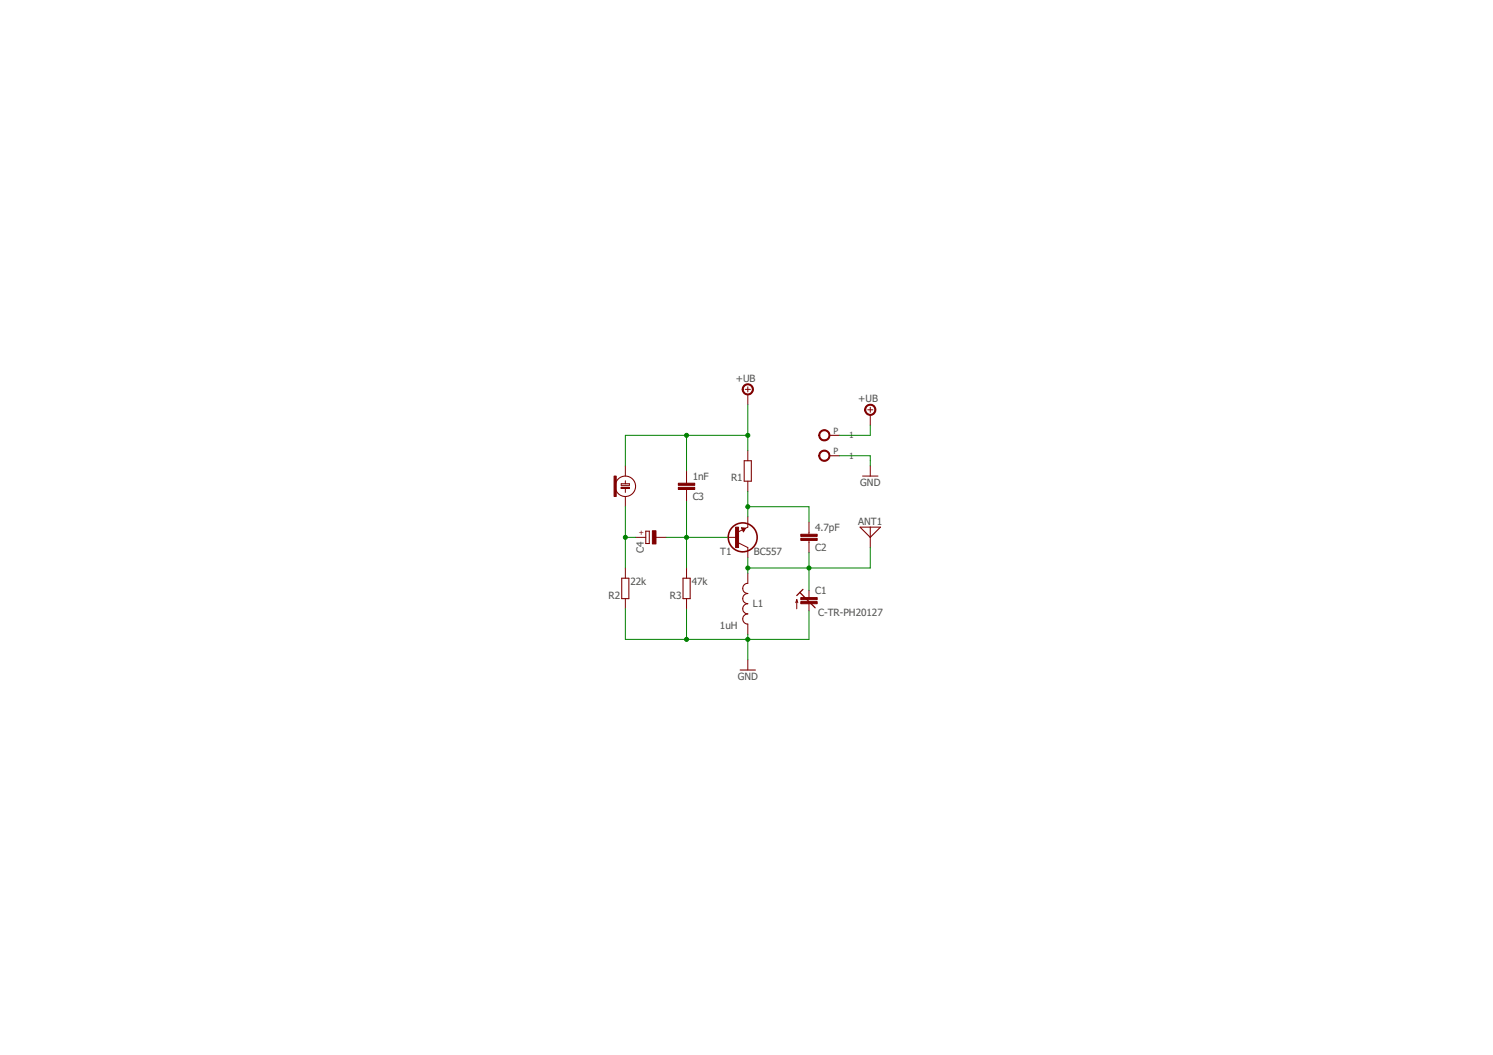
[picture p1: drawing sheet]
<svg xmlns="http://www.w3.org/2000/svg" width="297mm" height="210mm" viewBox="0 0 297 210" stroke-linecap="round" stroke-linejoin="round" font-family="sans-serif">
<g fill="none" stroke="#800000" stroke-width=".2">
<path d="M148.3 77.5h1M148.8 77v1M148.8 78.5v2M123.6 97h1.6v.2h-1.6zM123.6 96.2h1.6v.4h-1.6zM124.4 92.7v2M124.4 95.7v.5M124.4 97.2v.8M124.4 98.8v2M136.6 93.7v2.5M136.6 97.4v2.4M148.8 89.7v2"/>
<path d="M148.8 95.7v2.1M172.6 81.5h1.1M173.1 81v1M173.1 82.5v2.1M173.1 92.7v2M124.4 113v2M124.4 119.1v2M126.4 106.9h2.1M130.5 106.9h2M136.6 113v2M136.6 119.1v2M144.7 106.9h2"/>
<path d="M146.8 107.9l2 1v2.1M147.5 105l.8 .1-.4 .7zM148.8 102.8v2.1l-1.8 .9M148.8 114v2.1M158.5 119.3v1.8M158.5 119.3l-.2 .6M158.5 119.3l.2 .6M161 103.9v2.4M161 107.5v2.5M161 117.5v1.4M173.1 106.9v2M148.8 124.2v2"/>
<path d="M148.8 131.3v2M161 120.1v1.4"/>
</g>
<path d="M147.7 105.1l.5 .1-.3 .4M159.1 117.9l3.1 3M159.7 117.3l-1.2 1.2" fill="none" stroke="#800000" stroke-width=".25"/>
<g fill="none" stroke="#800000" stroke-width=".21">
<path d="M148.1 91.7h1.4v4h-1.4zM165 86.6h2M165 90.7h2M171.6 94.7h3.1M123.7 115h1.4v4.1h-1.4zM128.5 105.7h.7v2.4h-.7zM135.9 115h1.4v4.1h-1.4zM147.9 105.4l.1-.2h-.3l.2 .4M148.8 116.1a1.02 1.02 0 0 0-1 1 1.02 1.02 0 0 0 1 1 1.02 1.02 0 0 0-1 1 1.02 1.02 0 0 0 1 1 1.01 1.01 0 0 0-1 1 1.01 1.01 0 0 0 1 1 1.02 1.02 0 0 0-1 1 1.02 1.02 0 0 0 1 1.1M171.1 104.9h4.1l-2.1 2zM173.1 104.9v2M147.3 133.3h3"/>
<circle cx="124.4" cy="96.8" r="2.03"/>
</g>
<g fill="#800000" stroke="#800000" stroke-width=".2">
<path d="M146.3 104.9h.6v4h-.6z"/>
<path d="M159.3 106.3h3.3v.4h-3.3z"/>
<path d="M159.3 107.1h3.3v.4h-3.3z"/>
<path d="M135 96.1h3.2v.5h-3.2z"/>
<path d="M135 97h3.2v.4h-3.2z"/>
<path d="M122.2 94.7h.4v4.1h-.4z"/>
<path d="M123.6 97h1.6v.2h-1.6z"/>
<path d="M159.3 119.7h3.3v.4h-3.3z"/>
<path d="M159.3 118.9h3.3v.4h-3.3z"/>
<path d="M129.8 105.6h.7v2.6h-.7z"/>
</g>
<circle cx="147.8" cy="106.9" r="2.88" fill="none" stroke="#800000" stroke-width=".32"/>
<g fill="#800000" stroke="#800000" stroke-width=".2">
<path d="M148 76.6a1.12 1.12 0 0 1 1.8 .3 1.12 1.12 0 0 1-.7 1.7 1.12 1.12 0 0 1-1.4-1.1h.2a.92 .92 0 0 1 1.3-.8 .92 .92 0 0 1 .1 1.5 .92 .92 0 0 1-1.4-.5v-.2h-.2v-.3z" fill-rule="evenodd"/>
<path d="M172.4 80.7a1.12 1.12 0 0 1 1.7 .3 1.12 1.12 0 0 1-.7 1.6 1.12 1.12 0 0 1-1.4-1.1h.2a.9 .9 0 0 1 1.3-.8 .9 .9 0 0 1 .2 1.5 .9 .9 0 0 1-1.4-.4l-.1-.3h-.2l.1-.3z" fill-rule="evenodd"/>
<path d="M163.3 85.8a1.11 1.11 0 0 1 1.7 .3 1.11 1.11 0 0 1-.7 1.6 1.11 1.11 0 0 1-1.4-1.1h.2a.92 .92 0 0 1 1.3-.9 .92 .92 0 0 1 .2 1.6 .92 .92 0 0 1-1.5-.4v-.3h-.2v-.3z" fill-rule="evenodd"/>
<path d="M163.3 89.8a1.11 1.11 0 0 1 1.7 .4 1.11 1.11 0 0 1-.7 1.5 1.11 1.11 0 0 1-1.4-1h.2a.92 .92 0 0 1 1.3-.9 .92 .92 0 0 1 .2 1.5 .92 .92 0 0 1-1.5-.4v-.2h-.2v-.3z" fill-rule="evenodd"/>
</g>
<g fill="none" stroke="#008000" stroke-width=".2">
<path d="M136.6 86.6v7.1M136.6 99.8v13.2M148.8 80.5v9.2M148.8 97.8v5M148.8 86.6h-24.4v6.1M167 90.7h6.1v2M173.1 84.6v2h-6.1M124.4 106.9h2M124.4 100.8v12.2M132.5 106.9h12.2M148.8 111v3M148.8 100.8h12.2v3.1"/>
<path d="M161 110v7.5M173.1 108.9v4.1h-24.3M124.4 121.1v6.1h36.6v-5.7M136.6 121.1v6.1M148.8 126.2v5.1"/>
</g>
<g fill="#008000" stroke="#008000" stroke-width=".2">
<circle cx="161" cy="113" r=".4"/>
<circle cx="148.8" cy="113" r=".4"/>
<circle cx="148.8" cy="100.8" r=".4"/>
<circle cx="136.6" cy="106.9" r=".4"/>
<circle cx="124.4" cy="106.9" r=".4"/>
<circle cx="148.8" cy="127.2" r=".4"/>
<circle cx="136.6" cy="127.2" r=".4"/>
<circle cx="136.6" cy="86.6" r=".4"/>
<circle cx="148.8" cy="86.6" r=".4"/>
</g>
<g font-size="2" fill="#505050">
<text x="146.4" y="75.9">+UB</text>
<text x="170.8" y="80">+UB</text>
<text x="137.8" y="95.4">1nF</text>
<text x="145.5" y="95.7">R1</text>
<text x="137.8" y="99.5">C3</text>
<text x="171.2" y="96.8">GND</text>
<text x="162.2" y="105.6">4.7pF</text>
<text x="170.8" y="104.5">ANT1</text>
<text x="128.1" y="110.1" transform="rotate(-90 128.1 110.1)">C4</text>
<text x="143.3" y="110.4">T1</text>
<text x="150" y="110.4">BC557</text>
<text x="162.2" y="109.7">C2</text>
<text x="121.1" y="119.1">R2</text>
<text x="125.4" y="116.5">22k</text>
<text x="133.3" y="119.1">R3</text>
<text x="137.6" y="116.5">47k</text>
<text x="162.2" y="118.2">C1</text>
<text x="143.2" y="125.2">1uH</text>
<text x="149.8" y="120.8">L1</text>
<text x="162.8" y="122.6">C-TR-PH20127</text>
<text x="146.8" y="135.3">GND</text>
</g>
<g font-size="1.7" fill="#505050">
<text x="165.8" y="86.3">P</text>
<text x="168.9" y="87.2">1</text>
<text x="165.8" y="90.4">P</text>
<text x="168.9" y="91.3">1</text>
</g>
<text font-size="1.4" fill="#800000" x="127.1" y="106.4">+</text>
</svg>
